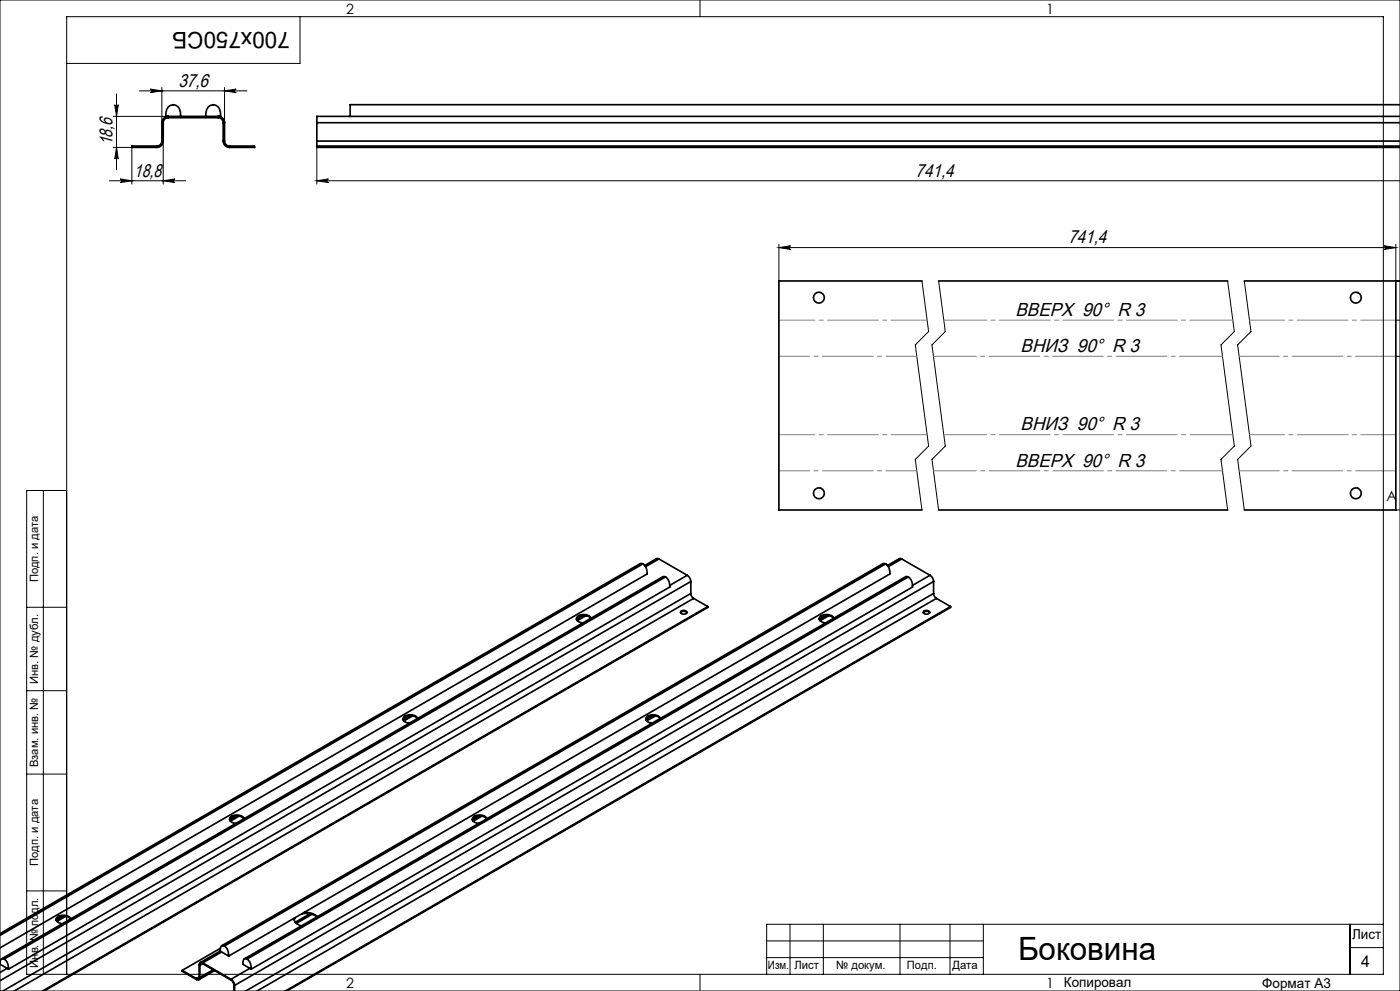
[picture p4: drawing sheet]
<svg xmlns="http://www.w3.org/2000/svg" width="420mm" height="297mm" viewBox="0 0 420 297" stroke-linecap="round" stroke-linejoin="round" font-family="sans-serif">
<g fill="none" stroke="#000" stroke-width=".3">
<path d="M0 0h420v297h-420zM90 5v14h-70M210 0v5M34 34.9h15.7M34.4 31.4a.54 .54 0 0 0 .6 .5 .54 .54 0 0 0 .5-.5l-.5 3.5zM35 28.1v22.8M41.8 27.2h32.3M45.1 26.7l3.5 .5-3.5 .6a.54 .54 0 0 0 .5-.6 .54 .54 0 0 0-.5-.5zM48.6 26.2v10.6M67.4 26.2v10.6M67.4 27.2l3.5-.5a.54 .54 0 0 0-.5 .5 .54 .54 0 0 0 .5 .6zM32.8 54.2h22.9"/>
<path d="M34 44.2h5.6M35 44.2l.5 3.5a.54 .54 0 0 0-.5-.5 .54 .54 0 0 0-.6 .5zM36.1 53.6l3.5 .6-3.5 .5a.54 .54 0 0 0 .5-.5 .54 .54 0 0 0-.5-.6zM39.6 43.8v11.4M49 54.2l3.5-.6a.54 .54 0 0 0-.5 .6 .54 .54 0 0 0 .5 .5zM49 42.3v12.9M95 54.2l3.5-.6a.54 .54 0 0 0-.5 .6 .54 .54 0 0 0 .5 .5zM95 44.2v11M95 54.2h325M233.7 73.2v11M233.7 74.2h185.1M233.7 74.2l3.5-.5a.54 .54 0 0 0-.5 .5 .54 .54 0 0 0 .5 .5z"/>
<path d="M415.2 73.7l3.6 .5-3.6 .5a.54 .54 0 0 0 .6-.5 .54 .54 0 0 0-.6-.5zM418.8 73.2v11h1.2M276.6 84.2l2 15.2-4 4 4 30.3-4 4 2 15.1M281.6 84.2l2 15.2-4 4 4 30.3-4 4 2 15.1M368.3 84.2l2 15.2-4 4 4 30.3-4 4 2 15.1M373.3 84.2l2 15.2-4 4 4 30.3-4 4 2 15.1M418.8 96h1.2M418.8 106.8h1.2M13 147v145M20 147h-12v145h407v-287h-395v287M418.8 152.8h1.2M8 182h12"/>
<path d="M8 207h12M8 232h12M8 267h12M237 277v15M247 277v15M270 277v15M285 277v15M295 277v15M405 277v15M415 277h-185v15M210 292v5M230 287h65"/>
<path d="M230 282h65M405 284h10"/>
</g>
<path d="M278.1 96h-44.4M278.1 130.3h-44.4" fill="none" stroke="#808080" stroke-width=".3" stroke-dasharray="15.2 1.3 1.3 1.3" stroke-dashoffset="4.4"/>
<path d="M275 106.8h-41.3M275 141.1h-41.3" fill="none" stroke="#808080" stroke-width=".3" stroke-dasharray="15.2 1.3 1.3 1.3" stroke-dashoffset="6"/>
<path d="M369.8 96h-86.7M366.7 106.8h-86.7M369.8 130.3h-86.7M366.7 141.1h-86.7" fill="none" stroke="#808080" stroke-width=".3" stroke-dasharray="15.2 1.3 1.3 1.3" stroke-dashoffset="2.4"/>
<path d="M418.8 96h-44M418.8 130.3h-44" fill="none" stroke="#808080" stroke-width=".3" stroke-dasharray="15.2 1.3 1.3 1.3" stroke-dashoffset="4.7"/>
<path d="M418.8 106.8h-47.1M418.8 141.1h-47.1" fill="none" stroke="#808080" stroke-width=".3" stroke-dasharray="15.2 1.3 1.3 1.3" stroke-dashoffset="3.2"/>
<g fill="#000">
<path d="M34.4 31.4a.54 .54 0 0 0 .6 .5 .54 .54 0 0 0 .5-.5l-.5 3.5zM35 44.2l.5 3.5a.54 .54 0 0 0-.5-.5 .54 .54 0 0 0-.6 .5z"/>
<path d="M45.1 26.7l3.5 .5-3.5 .6a.54 .54 0 0 0 .5-.6 .54 .54 0 0 0-.5-.5zM67.4 27.2l3.5-.5a.54 .54 0 0 0-.5 .5 .54 .54 0 0 0 .5 .6z"/>
<path d="M36.1 53.6l3.5 .6-3.5 .5a.54 .54 0 0 0 .5-.5 .54 .54 0 0 0-.5-.6zM49 54.2l3.5-.6a.54 .54 0 0 0-.5 .6 .54 .54 0 0 0 .5 .5z"/>
<path d="M420 53.6v1.1zM95 54.2l3.5-.6a.54 .54 0 0 0-.5 .6 .54 .54 0 0 0 .5 .5z"/>
<path d="M233.7 74.2l3.5-.5a.54 .54 0 0 0-.5 .5 .54 .54 0 0 0 .5 .5zM415.2 73.7l3.6 .5-3.6 .5a.54 .54 0 0 0 .6-.5 .54 .54 0 0 0-.6-.5z"/>
</g>
<g fill="none" stroke="#000" stroke-width=".5">
<path d="M48.6 36.8h.4M48.6 36.8v5.5M49 36.8v5.5M50.5 35.3a1.5 1.5 0 0 0-1.5 1.5M50.5 35.3v-.4a1.9 1.9 0 0 0-1.9 1.9M50.5 35.3h15M54.2 34.9a2.84 2.84 0 0 0-2.2-3.5 2.37 2.37 0 0 0-2.2 2.3l-.1 1.2h16.5a2.84 2.84 0 0 0-2.2-3.5 2.37 2.37 0 0 0-2.2 2.3l-.1 1.2M65.5 35.3a1.5 1.5 0 0 1 1.5 1.5M65.5 35.3v-.4a1.9 1.9 0 0 1 1.9 1.9M67 36.8h.4M67 36.8v5.5M67.4 36.8v5.5"/>
<path d="M95 36.8h325M95 36.8v5.5M420 31.4h-315v3.5M420 34.9h-325v1.9M47.1 43.8v.4M47.1 43.8h-7.5v.4h7.5M48.6 42.3a1.5 1.5 0 0 1-1.5 1.5M48.6 42.3h.4M49 42.3a1.9 1.9 0 0 1-1.9 1.9M67 42.3a1.9 1.9 0 0 0 1.9 1.9M67 42.3h.4M67.4 42.3a1.5 1.5 0 0 0 1.5 1.5"/>
<path d="M68.9 43.8v.4M68.9 43.8h7.5v.4h-7.5M95 42.3h325M95 43.8h325M95 42.3v1.5M95 43.8v.4h325M276.6 84.2h-42.9v68.6h42.9M281.6 84.2h86.7M373.3 84.2h45.5v68.6h-45.5M281.6 152.8h86.7M192.1 168.9l-192.2 110.9M192.1 168.9l.8 .1"/>
<path d="M192.9 169a3.2 3.2 0 0 1 1.2 3l-194.1 112.1M192.9 169l-192.9 111.4M197.7 167.5l-.8-.1-3.5 2.1M197.7 167.5l8.5 4.9M197.7 167.5l-4 2.3M198.9 172.8l-198.4 114.6M198.9 172.9h.8M199.7 172.9a3.2 3.2 0 0 1 1.2 3l-198.3 114.6M199.7 172.9l-198.4 114.5M206.2 172.4a2.37 2.37 0 0 1 1 1.9M206.2 172.4l-5.3 3.1M207.2 177.9l.3 .8 .6 .6"/>
<path d="M207.2 174.3l-207.2 119.6M207.2 177.9l-206.4 119.2M207.2 174.3v3.6M208.1 179.3l-203.9 117.8M208.1 179.3l4.2 2.5M264.9 168.9l-198.4 114.5M264.9 168.9l.8 .1M265.7 169a3.2 3.2 0 0 1 1.3 3l-198.4 114.5M265.7 169l-198.4 114.5M270.5 167.5l-.7-.1-3.6 2.1M270.5 167.5l-4 2.3M270.5 167.5l8.5 4.9"/>
<path d="M271.7 172.8l-198.4 114.6M271.7 172.9h.8M272.5 172.9a3.2 3.2 0 0 1 1.3 3l-198.4 114.6M272.5 172.9l-198.4 114.5M279 172.4a2.37 2.37 0 0 1 1.1 1.9M279 172.4l-5.3 3.1M280.1 177.9l.2 .8 .6 .6M280.1 174.3l-209.7 121M280.1 177.9l-206.5 119.2M280.1 174.3v3.6M280.9 179.3l-203.9 117.8M280.9 179.3l4.3 2.5"/>
<path d="M175.1 184.4l-2.1 1.2M175.8 184.5l-2.6 1.5M177.2 185.3a2.78 2.78 0 0 0-4.3 .3M177.3 185.3a2.74 2.74 0 0 0-4.3-.2 1.47 1.47 0 0 0 1.9 1.6M204.2 183.6a1.26 1.26 0 0 1 1.9 0M204.2 183.3a1.01 1.01 0 0 1 1.1-.4 1.01 1.01 0 0 1 .7 .8 1.01 1.01 0 0 1-1 .4 1.01 1.01 0 0 1-.8-.8zM212.3 181.8v.3l-199.2 115M212.3 181.8l-199.6 115.3M247.9 184.4l-2.1 1.2M248.7 184.5l-2.7 1.5M250.1 185.3a2.78 2.78 0 0 0-4.3 .3M250.1 185.3a2.74 2.74 0 0 0-4.3-.2 1.47 1.47 0 0 0 1.9 1.6"/>
<path d="M277 183.6a1.26 1.26 0 0 1 1.9 0M277 183.3a1.01 1.01 0 0 1 1.1-.4 1.01 1.01 0 0 1 .8 .8 1.01 1.01 0 0 1-1.1 .4 1.01 1.01 0 0 1-.8-.8zM285.2 181.8l-199.7 115.3M285.2 181.8v.3l-199.2 115M123 214.5l-2.1 1.2M123.8 214.5l-2.6 1.6M125.2 215.4a2.78 2.78 0 0 0-4.3 .2M125.3 215.3a2.74 2.74 0 0 0-4.3-.2 1.47 1.47 0 0 0 1.8 1.6M195.9 214.5l-2.1 1.2M196.6 214.5l-2.6 1.6M198 215.4a2.78 2.78 0 0 0-4.3 .2M198.1 215.3a2.74 2.74 0 0 0-4.3-.2 1.47 1.47 0 0 0 1.8 1.6"/>
<path d="M71 244.5l-2.1 1.2M71.8 244.6l-2.7 1.5M73.2 245.4a2.78 2.78 0 0 0-4.3 .2M73.2 245.4a2.74 2.74 0 0 0-4.3-.2 1.47 1.47 0 0 0 1.9 1.6M143.8 244.5l-2.1 1.2M144.6 244.6l-2.7 1.5M146 245.4a2.78 2.78 0 0 0-4.3 .2M146.1 245.4a2.74 2.74 0 0 0-4.3-.2 1.47 1.47 0 0 0 1.8 1.6M19 274.5l-2.1 1.3M19.7 274.6l-2.6 1.5M21.1 275.4a2.78 2.78 0 0 0-4.3 .3M21.2 275.4a2.74 2.74 0 0 0-4.3-.2 1.47 1.47 0 0 0 1.8 1.6"/>
<path d="M88.3 275.1a2.07 2.07 0 0 0 2.1 2.4M88.5 275l-.2 .7M90.5 273.9a5.2 5.2 0 0 1 4.5 .9M91.1 273.5a4.7 4.7 0 0 1 4.1 1.2M93 273.8l-4.4 2.6M93.6 274l-4.7 2.7M1.3 287.4a3.2 3.2 0 0 1 1.3 3.1M1.3 287.4l-.5-.1a1.31 1.31 0 0 0-.8 1.7l2.6 1.5M2.1 290.2l-2.1 1.3M54.7 290.8l4.2 2.5M54.7 290.8v.3l4.2 2.4M58.9 293.3v.2"/>
<path d="M59.7 292.8a.52 .52 0 0 1-.2 .5 .52 .52 0 0 1-.6 0M59.7 289.2l.3 .1M59.7 292.8l.3 .1M59.7 289.2v3.6M59.7 292.8l-.8 .5M60 292.9a.66 .66 0 0 1-.3 .7 .66 .66 0 0 1-.8-.1M60 289.3v3.6M60.8 288.8a.52 .52 0 0 0-.6 0 .52 .52 0 0 0-.2 .5M60.8 288.6a.66 .66 0 0 0-.7-.1 .66 .66 0 0 0-.4 .7M60.8 288.8l8.5 4.9M60.8 288.6v.2M60.8 288.6l8.5 4.9"/>
<path d="M60.8 288.8l-.8 .5M63.9 290.6l-3.9 2.3M64.4 290.9l-4.7 2.7M66 285.1l2.6 1.4M66.1 285l-6 3.5M66.1 284.2l-11.4 6.6M66.5 285.3l-5.7 3.3M67.3 283.5a3.2 3.2 0 0 1 1.3 3M67.3 283.5l-.5-.1a1.31 1.31 0 0 0-.8 1.7M69.3 293.7l.6 .7 .3 .8M69.3 293.5a2.37 2.37 0 0 1 1.1 1.8M69.3 293.5v.2"/>
<path d="M70.2 295.2l.2 .1M70.2 295.2v1.9M70.4 295.3v1.8M74.1 287.4a3.2 3.2 0 0 1 1.3 3.1M74.1 287.4l-.5-.1a1.31 1.31 0 0 0-.8 1.7l2.6 1.5M75 290.2l-5.7 3.3"/>
<circle cx="245.7" cy="89.2" r="1.63"/>
<circle cx="406.7" cy="89.2" r="1.63"/>
<circle cx="245.7" cy="147.8" r="1.63"/>
<circle cx="406.7" cy="147.8" r="1.63"/>
</g>
<text font-size="9.6" x="305.4" y="287.8">Боковина</text>
<text font-size="6.9" x="86.9" y="9.4" transform="rotate(-180 86.9 9.4)">700x750СБ</text>
<g font-size="5.6">
<text x="53.5" y="26">37,6</text>
<text x="33.7" y="43.6" transform="rotate(-90 33.7 43.6)">18,6</text>
<text x="40.2" y="52.9">18,8</text>
<text x="274.7" y="52.9">741,4</text>
<text x="320.5" y="73">741,4</text>
<text x="304.7" y="94.8">ВВЕРХ 90° R 3</text>
<text x="306.2" y="105.5">ВНИЗ 90° R 3</text>
<text x="306.2" y="129">ВНИЗ 90° R 3</text>
<text x="304.6" y="139.8">ВВЕРХ 90° R 3</text>
</g>
<text font-size="4.8" x="408.3" y="289.7">4</text>
<g font-size="4.2">
<text x="103.8" y="4.2">2</text>
<text x="313.8" y="4.2">1</text>
<text x="415.9" y="150.2">A</text>
<text x="103.8" y="296.2">2</text>
<text x="313.8" y="296.2">1</text>
</g>
<g font-size="4.1">
<text x="405.6" y="281.5">Лист</text>
<text x="319.2" y="295.9">Копировал</text>
<text x="378.7" y="296">Формат А3</text>
</g>
<g font-size="3.4">
<text x="11.4" y="174.5" transform="rotate(-90 11.4 174.5)">Подп. и дата</text>
<text x="11.4" y="205" transform="rotate(-90 11.4 205)">Инв. № дубл.</text>
<text x="11.4" y="229.9" transform="rotate(-90 11.4 229.9)">Взам. инв. №</text>
<text x="11.4" y="259.5" transform="rotate(-90 11.4 259.5)">Подп. и дата</text>
<text x="11.4" y="290" transform="rotate(-90 11.4 290)">Инв. № подл.</text>
<text x="230.4" y="290.4">Изм.</text>
<text x="238.3" y="290.4">Лист</text>
<text x="250.9" y="290.4">№ докум.</text>
<text x="272.1" y="290.4">Подп.</text>
<text x="285.7" y="290.5">Дата</text>
</g>
</svg>
